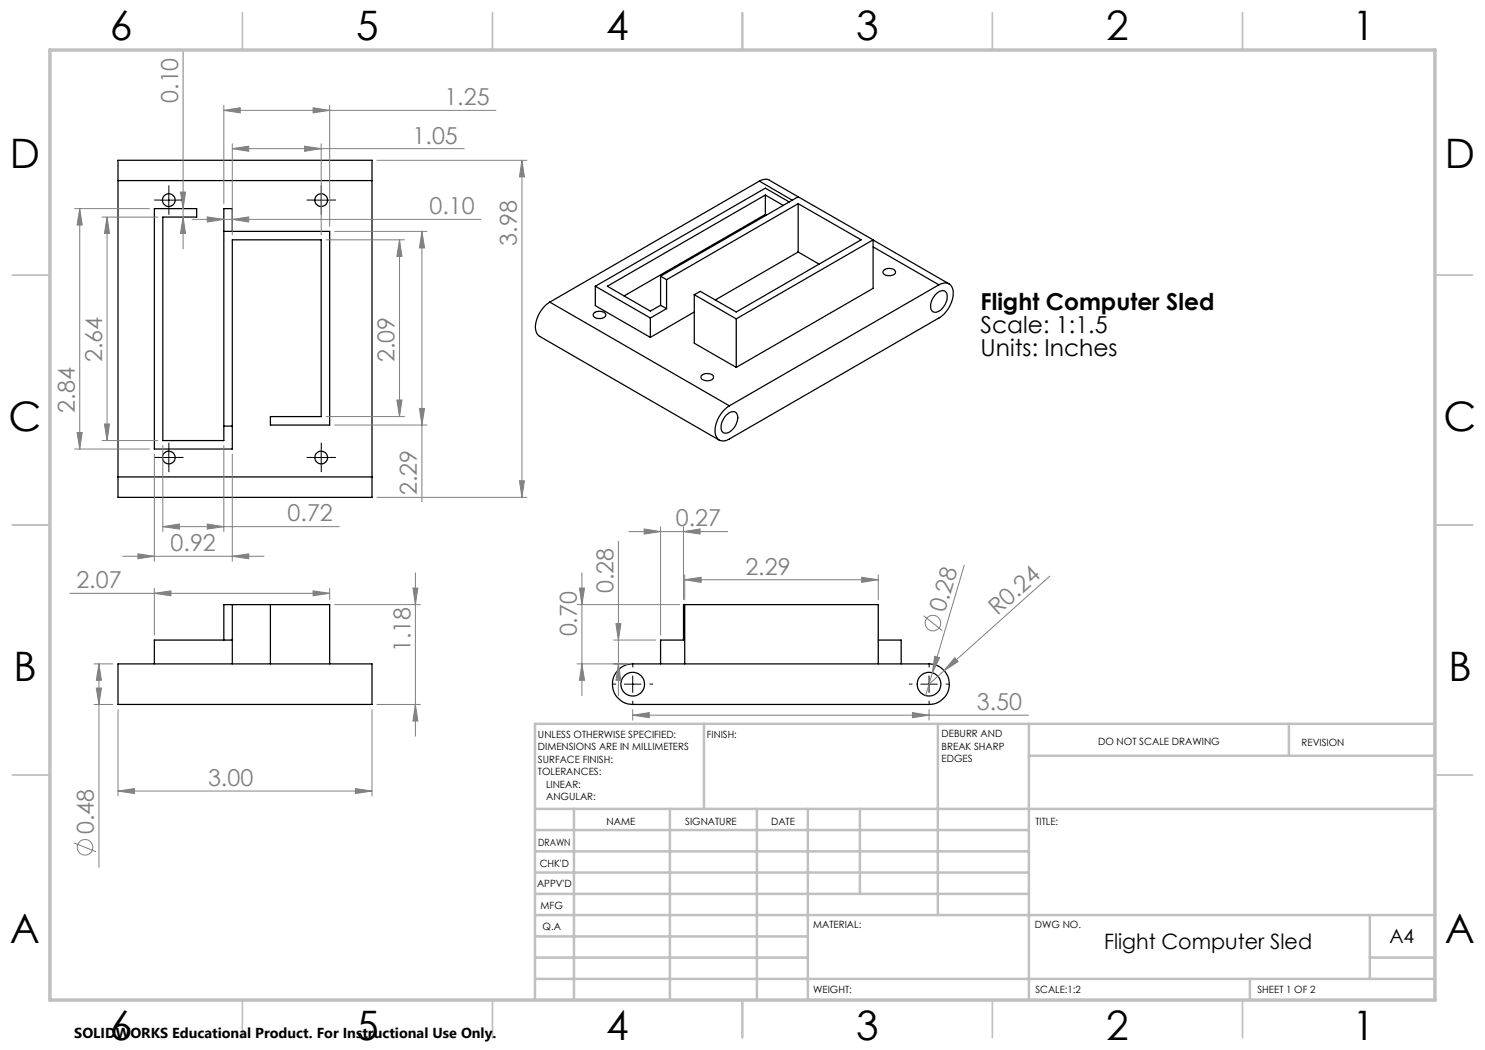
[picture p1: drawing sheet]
<svg xmlns="http://www.w3.org/2000/svg" width="297mm" height="210mm" viewBox="0 0 297 210" stroke-linecap="round" stroke-linejoin="round" font-family="sans-serif">
<g fill="none" stroke="#000" stroke-width=".25">
<path d="M23.6 36.1v-4h50.8v4M23.6 36.1h50.8M23.6 36.1v59.3M74.4 36.1v59.3M151.9 36.2l1-.3 .9 .1 5.8 3.4M151.9 36.2l-41.9 24.2M151.9 36.2l6.5 3.8M153.1 39l3.6 2.1M153.1 39l-31.6 18.2 8.6 5 2-1.1M153.1 39v3.9M159.6 39.4l-27.5 15.8M159.6 39.4l15 8.6"/>
<path d="M44.8 46.3h21.1v38.7h-11.8v-1.7h10.1v-35.3h-17.7v41.8h-15.6v-48.1h8.4v1.7h-6.7v44.7h12.2v-46.4h1.7v4.6M119.1 57.2v3.9l11 6.4M119.1 57.2l11 6.4M132.1 55.2v5.9M132.1 55.2l1.2 .7M133.3 55.9v5.8M138.9 58.9v9.7l8.3 4.9M138.9 58.9l8.3 4.9M153.1 42.9l-28.3 16.3M153.1 42.9l.2 .1M157.8 40.4l-4.7-2.8-34 19.6M159.6 50.4l4.2 2.4"/>
<path d="M159.6 50.4l-16.5 9.6M159.6 40.7l12.6 7.3-25 14.4-7.1-4.1-1.2 .6M159.6 40.7l-26.3 15.2M159.6 40.7v9.7M174.6 48l15.2 8.8M174.6 48v9.7l-27.4 15.8M174.6 48l-27.4 15.8M174.6 49.4l13.2 7.6M176.8 54a1.52 1.52 0 0 1 2.3 .4 1.52 1.52 0 0 1-2.2 .5l-.3-.4zM187.1 58.9a1.46 1.46 0 0 1 2.1-.5 3.1 3.1 0 0 1-2.1 4.1 1.13 1.13 0 0 1-1-1.5l.3-1.1zM187.8 57a1.75 1.75 0 0 1 2-.2 1.75 1.75 0 0 1 .8 1.8 6.3 6.3 0 0 1-2.8 5l-41.9 24.2a1.73 1.73 0 0 1-2.1 .2 1.73 1.73 0 0 1-.8-1.9 6.3 6.3 0 0 1 2.9-4.9M187.8 57l-41.9 24.2"/>
<path d="M110 60.4a6.1 6.1 0 0 0-2.8 5.7l.2 .7 .5 .5 35.9 20.7M110 60.4l35.9 20.8M118.8 62.6a1.74 1.74 0 0 1 2.3 .3 .92 .92 0 0 1-1.2 .8 .91 .91 0 0 1-1.2-.9zM130.1 63.6v3.9M132.1 61.1l1.2 .6M133.3 61.7l-3.2 1.9M138.9 62.4l-8.8 5.1M140.4 75a1.78 1.78 0 0 1 2.3 .3 1.18 1.18 0 0 1-1.8 .8 .64 .64 0 0 1-.6-.3 .64 .64 0 0 1 .1-.8zM147.2 63.8v9.7M23.6 95.4v4.1h50.8v-4.1M23.6 95.4h50.8M44.8 85.2h1.7"/>
<path d="M145.3 83a1.37 1.37 0 0 1 2.1-.3 3.1 3.1 0 0 1-2.4 3.9 1.17 1.17 0 0 1-.7-1.6l.3-1.1zM23.6 132.8h50.8v8.1h-50.8zM44.8 128v-7.1h21.1v11.9M46.5 128h-15.6v4.8M46.5 120.9v11.9M54.1 120.9v11.9M123.9 133.8l1.2-.8 1.4-.2h59.3a4.1 4.1 0 0 1 4.1 4 4.1 4.1 0 0 1-4.1 4.1h-59.3a4 4 0 0 1-3.8-2.6 4 4 0 0 1 1.2-4.5zM132.1 132.8v-4.8h4.6v-7.1h38.9v11.9M136.9 120.9v11.9M175.6 128h4.6v4.8"/>
<circle cx="33.8" cy="40" r="1.26"/>
<circle cx="64.2" cy="40" r="1.26"/>
<circle cx="33.8" cy="91.5" r="1.28"/>
<circle cx="64.2" cy="91.5" r="1.28"/>
<circle cx="126.5" cy="136.8" r="2.37"/>
<circle cx="185.8" cy="136.8" r="2.37"/>
</g>
<g fill="none" stroke="#808080" stroke-width=".2">
<path d="M36.6 10.3v39.5M36.1 38.4h1l-.5 3.3zM44.8 22.1l3.2-.6v1.1zM44.8 21.1v19.6M44.8 22.1h54.4M46.5 29.7l3.2-.5v1.1zM46.5 28.7v18.3M46.5 29.7h46.4M60.9 29.2l3.3 .5-3.3 .6zM62.6 21.5l3.3 .6-3.3 .5zM64.2 28.7v18.3M65.9 21.1v24.2"/>
<path d="M75.4 32.1h30M104.4 32.1l.5 3.3h-1zM104.4 32.1v67.4M14.9 41.7h15M15.9 41.7l.5 3.3h-1zM15.9 41.7v48.1M20.4 43.4h11.2M21.4 43.4l.5 3.3h-1zM21.4 43.4v44.7M36.6 43.4l.5 3.3h-1zM38.4 43.9h57.8M41.5 43.4l3.3 .5-3.3 .5z"/>
<path d="M46.5 43.9l3.2-.5v1zM65.2 48h15.7M66.9 46.3h18.5M79.9 48l.5 3.3h-1zM79.9 48v35.3M84.4 46.3l.5 3.3h-1zM84.4 46.3v54.1M14.9 89.8h15M15.4 86.5h1l-.5 3.3zM20.4 88.1h11.2M20.9 84.8h1l-.5 3.3zM30.9 90.8v21.4"/>
<path d="M32.6 89.1v17.2M44.8 89.1v17.2M46.5 90.8v21.4M65.2 83.3h15.7M66.9 85h18.5M75.4 99.5h30M79.4 80h1l-.5 3.3zM83.9 81.7h1l-.5 3.3zM103.9 96.2h1l-.5 3.3zM14 118.7h51.9M24.5 111.3h28.3M27.6 110.8l3.3 .5-3.3 .5z"/>
<path d="M30.9 118.7l3.3-.5v1zM30.9 117.7v9.3M32.6 105.3l3.3-.5v1zM32.6 105.3h35.2M41.5 104.8l3.3 .5-3.3 .5zM46.5 111.3l3.2-.5v1zM62.6 118.2l3.3 .5-3.3 .5zM65.9 117.7v2.2M82.6 117.6h1l-.5 3.3zM83.1 114.6v32.6M115.9 117.6h1l-.5 3.3zM116.4 114.6v24.5"/>
<path d="M123.7 108.3v30.8M125.8 106.3h19.7M128.8 105.8l3.3 .5-3.3 .5zM132.1 105.3v21.7M136.7 106.3l3.3-.5v1zM136.7 105.3v14.6M136.9 115.9l3.3-.4v1zM136.9 115v4.9M136.9 115.9h38.7M172.3 115.5l3.3 .4-3.3 .6zM175.6 115v4.9M192.9 113l-7.8 26.1"/>
<path d="M209.9 115.2l-24.1 21.6M18.8 132.8h3.8M19.3 137.6h1l-.5 3.3zM19.8 132.8l.5 3.3h-1zM19.8 132.8v40.7M66.9 120.9h17.2M115.4 120.9h20.5M115.4 132.8h10.2M116.4 132.8l.5 3.3h-1zM122.7 128h8.4M123.2 124.7h1l-.5 3.3zM123.7 132.8l.5 3.3h-1z"/>
<path d="M184.7 123.1l3.8 3M186.9 131.3l1 .2-1.4 3.1zM191 131.5l.6 .8-2.8 1.8zM18.8 140.9h3.8M23.6 158.2l3.3-.5v1zM23.6 141.9v17.3M23.6 158.2h50.8M71.1 157.7l3.3 .5-3.3 .5zM74.4 141.9v17.3M75.4 140.9h8.7M83.1 140.9l.5 3.3h-1zM126.5 143l3.4-.5v1z"/>
<path d="M126.5 141.9v2.1M126.5 143h79.2M182.5 142.5l3.3 .5-3.3 .5zM185.8 141.9v2.1M14.8 168.6l4.4 1.7"/>
<circle cx="186.6" cy="124.6" r="1.56"/>
<circle cx="17" cy="169.5" r="1.56"/>
</g>
<g fill="none" stroke="#000" stroke-width=".2" stroke-dasharray="15.2 1.3 1.3 1.3" stroke-linecap="butt">
<path d="M33.8 38.3v-1.2M64.3 38.3v-1.2M32.1 40h-1.3M33.8 41.7v1.2M35.4 40h1.3M62.6 40h-1.3M64.3 41.7v1.2M65.9 40h1.3M32.1 91.5h-1.3M33.8 89.8v-1.2M33.8 93.2v1.2M35.4 91.5h1.3"/>
<path d="M62.6 91.5h-1.3M64.3 89.8v-1.2M64.3 93.2v1.2M65.9 91.5h1.3M123.2 136.8h-.7M126.6 133.5v-.7M129.9 136.8h.7M182.5 136.8h-.7M185.8 133.5v-.7M189.2 136.8h.7M126.6 140.2v.7M185.8 140.2v.7"/>
</g>
<path d="M33.8 38.4v3.3M64.2 38.4v3.3M32.1 40h3.3M62.6 40h3.3M32.1 91.5h3.3M33.8 89.8v3.4M62.6 91.5h3.3M64.2 89.8v3.4M124.9 136.8h3.3M126.5 135.2v3.3M184.1 136.8h3.4M185.8 135.2v3.3" fill="none" stroke="#000" stroke-width=".2"/>
<g fill="none" stroke="#c0c0c0" stroke-width=".35">
<path d="M48.5 2.5v7.5M98.5 2.5v7.5M148.5 2.5v7.5M198.5 2.5v7.5M248.5 2.5v7.5M2.5 55h7.5M287 55h7.5M2.5 105h7.5M287 105h7.5M2.5 155h7.5M287 155h7.5M48.5 200v7.5"/>
<path d="M98.5 200v7.5M148.5 200v7.5M198.5 200v7.5M248.5 200v7.5"/>
</g>
<g fill="none" stroke="#c0c0c0" stroke-width=".5">
<path d="M140.8 144.8v17M187.6 144.8v38.2M205.8 144.8v55.2M205.8 151.2h81.2M257.8 144.8v6.4M287 144.8h-180v55.2M107 161.8h180M107 178.8h98.8M107 174.5h98.8M107 170.3h98.8M107 166h98.8M114.8 161.8v38.2"/>
<path d="M134 161.8v38.2M151.4 161.8v38.2M161.6 161.8v38.2M172 161.8v17M107 195.8h180M107 191.5h54.6M107 187.3h54.6M107 183h180M250 195.8v4.2M274 191.5h13M274 183v12.8"/>
</g>
<path d="M10 10h277v190h-277z" fill="none" stroke="#c0c0c0" stroke-width=".7"/>
<g fill="#808080">
<path d="M191 131.5l.6 .8-2.8 1.8z"/>
<path d="M186.9 131.3l1 .2-1.4 3.1z"/>
<path d="M46.5 111.3l3.2-.5v1zM27.6 110.8l3.3 .5-3.3 .5zM41.5 104.8l3.3 .5-3.3 .5zM32.6 105.3l3.3-.5v1z"/>
<path d="M182.5 142.5l3.3 .5-3.3 .5zM126.5 143l3.4-.5v1zM172.3 115.5l3.3 .4-3.3 .6zM136.9 115.9l3.3-.4v1zM136.7 106.3l3.3-.5v1zM128.8 105.8l3.3 .5-3.3 .5z"/>
<path d="M23.6 158.2l3.3-.5v1zM71.1 157.7l3.3 .5-3.3 .5zM30.9 118.7l3.3-.5v1zM62.6 118.2l3.3 .5-3.3 .5z"/>
<path d="M20.9 84.8h1l-.5 3.3zM21.4 43.4l.5 3.3h-1zM103.9 96.2h1l-.5 3.3zM104.4 32.1l.5 3.3h-1z"/>
<path d="M83.1 140.9l.5 3.3h-1zM82.6 117.6h1l-.5 3.3zM19.3 137.6h1l-.5 3.3zM19.8 132.8l.5 3.3h-1z"/>
<path d="M15.9 41.7l.5 3.3h-1zM15.4 86.5h1l-.5 3.3zM84.4 46.3l.5 3.3h-1zM83.9 81.7h1l-.5 3.3zM36.1 38.4h1l-.5 3.3zM36.6 43.4l.5 3.3h-1zM79.9 48l.5 3.3h-1zM79.4 80h1l-.5 3.3z"/>
<path d="M115.9 117.6h1l-.5 3.3zM116.4 132.8l.5 3.3h-1zM123.2 124.7h1l-.5 3.3zM123.7 132.8l.5 3.3h-1z"/>
<path d="M44.8 22.1l3.2-.6v1.1zM62.6 21.5l3.3 .6-3.3 .5z"/>
<path d="M41.5 43.4l3.3 .5-3.3 .5zM46.5 43.9l3.2-.5v1zM46.5 29.7l3.2-.5v1.1zM60.9 29.2l3.3 .5-3.3 .6z"/>
</g>
<g font-size="8.1">
<text x="22" y="8">6</text>
<text x="71.2" y="8">5</text>
<text x="121.2" y="8">4</text>
<text x="171.2" y="8">3</text>
<text x="221.2" y="8">2</text>
<text x="270.5" y="8">1</text>
<text x="2" y="33.6">D</text>
<text x="289" y="33.6">D</text>
<text x="1.7" y="86.1">C</text>
<text x="288.7" y="86.1">C</text>
<text x="2.7" y="136.1">B</text>
<text x="289.7" y="136.1">B</text>
<text x="2" y="188.6">A</text>
<text x="289" y="188.6">A</text>
<text x="22" y="208">6</text>
<text x="71.2" y="208">5</text>
<text x="121.2" y="208">4</text>
<text x="171.2" y="208">3</text>
<text x="221.2" y="208">2</text>
<text x="270.5" y="208">1</text>
</g>
<g font-size="4.7" fill="#808080">
<text x="35.6" y="20.6" transform="rotate(-90 35.6 20.6)">0.10</text>
<text x="88.9" y="21">1.25</text>
<text x="82.5" y="28.7">1.05</text>
<text x="85.9" y="42.9">0.10</text>
<text x="103.4" y="49.1" transform="rotate(-90 103.4 49.1)">3.98</text>
<text x="20.4" y="72.5" transform="rotate(-90 20.4 72.5)">2.64</text>
<text x="78.9" y="72.5" transform="rotate(-90 78.9 72.5)">2.09</text>
<text x="14.9" y="82.5" transform="rotate(-90 14.9 82.5)">2.84</text>
<text x="83.4" y="99.1" transform="rotate(-90 83.4 99.1)">2.29</text>
<text x="57.5" y="104.3">0.72</text>
<text x="135.2" y="105.3">0.27</text>
<text x="34.1" y="110.2">0.92</text>
<text x="15.3" y="117.6">2.07</text>
<text x="122.7" y="118.6" transform="rotate(-90 122.7 118.6)">0.28</text>
<text x="149.1" y="114.9">2.29</text>
<text x="189" y="122.6" transform="rotate(-73 189 122.6)">0.28</text>
<text x="199.5" y="123.3" transform="rotate(-42 199.5 123.3)">R0.24</text>
<text x="82.1" y="130.5" transform="rotate(-90 82.1 130.5)">1.18</text>
<text x="115.4" y="127.3" transform="rotate(-90 115.4 127.3)">0.70</text>
<text x="195.4" y="142">3.50</text>
<text x="41.6" y="157.2">3.00</text>
<text x="18.7" y="166.9" transform="rotate(-90 18.7 166.9)">0.48</text>
</g>
<g font-size="4.7">
<text x="196.1" y="62.1">Flight Computer Sled</text>
<text x="196.1" y="66.6">Scale: 1:1.5</text>
<text x="196.1" y="71.1">Units: Inches</text>
</g>
<text font-size="4.2" x="220.8" y="189.8">Flight Computer Sled</text>
<text font-size="3.9" x="277.9" y="188.5">A4</text>
<text font-size="2.9" x="14.9" y="207.6">SOLIDWORKS Educational Product. For Instructional Use Only.</text>
<g font-size="2">
<text x="107.6" y="147.6">UNLESS OTHERWISE SPECIFIED:</text>
<text x="141.4" y="147.6">FINISH:</text>
<text x="188.3" y="147.5">DEBURR AND</text>
<text x="188.3" y="150">BREAK SHARP</text>
<text x="219.6" y="149">DO NOT SCALE DRAWING</text>
<text x="260.3" y="149.2">REVISION</text>
<text x="107.6" y="150.1">DIMENSIONS ARE IN MILLIMETERS</text>
<text x="107.6" y="152.6">SURFACE FINISH:</text>
<text x="107.6" y="155.1">TOLERANCES:</text>
<text x="188.3" y="152.5">EDGES</text>
<text x="109.2" y="157.6">LINEAR:</text>
<text x="109.2" y="160.1">ANGULAR:</text>
<text x="121.3" y="165">NAME</text>
<text x="137" y="164.9">SIGNATURE</text>
<text x="154.2" y="164.9">DATE</text>
<text x="207.1" y="164.9">TITLE:</text>
<text x="107.6" y="169.1">DRAWN</text>
<text x="107.9" y="173.3">CHK'D</text>
<text x="107.4" y="177.4">APPV'D</text>
<text x="108.1" y="181.8">MFG</text>
<text x="108.5" y="186">Q.A</text>
<text x="162.6" y="185.5">MATERIAL:</text>
<text x="207" y="185.5">DWG NO.</text>
<text x="162.6" y="198.5">WEIGHT:</text>
<text x="207.1" y="198.6">SCALE:1:2</text>
<text x="251.5" y="198.6">SHEET 1 OF 2</text>
</g>
</svg>
